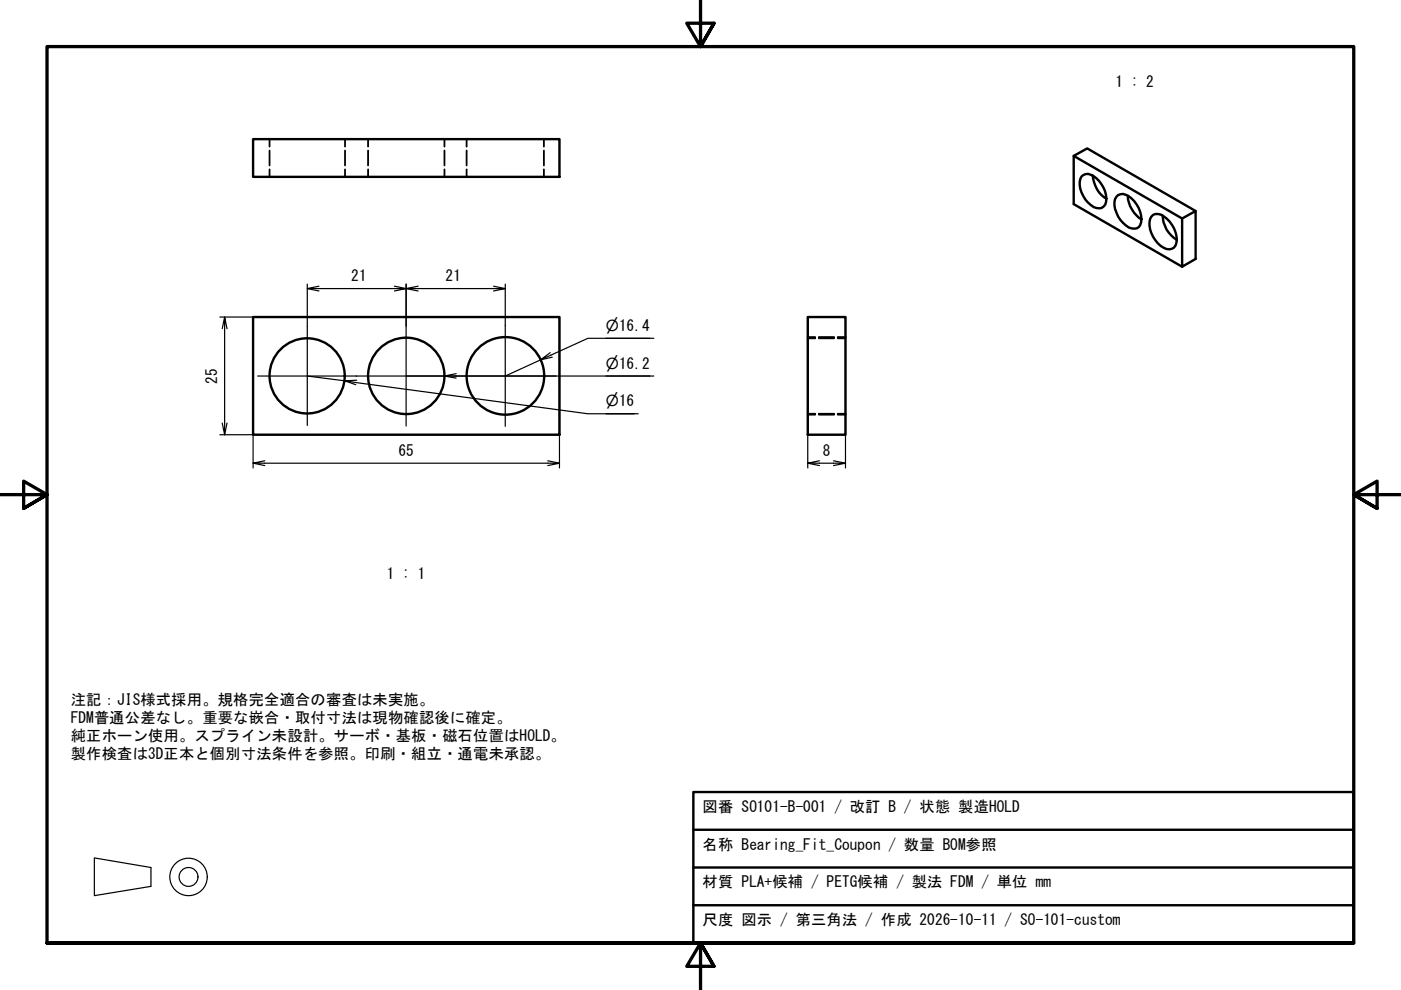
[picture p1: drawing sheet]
<svg xmlns="http://www.w3.org/2000/svg" width="297mm" height="210mm" viewBox="0 0 297 210" stroke-linecap="round" stroke-linejoin="round" font-family="sans-serif">
<!-- layer: Visible (ISO) -->
<g fill="none" stroke="#000" stroke-width=".51">
<path d="M53.7 29.5h64.9v8h-64.9zM227.6 33.1l23 13.2 2.9-1.6v10.2l-2.9 1.7v-10.3M231.7 37.2a6.1 6.1 0 0 0 2.9 4.9 5.9 5.9 0 0 0-3.9-5.2 1.81 1.81 0 0 0-1.8 2.4 5.8 5.8 0 0 0 3.6 4.8 1.67 1.67 0 0 0 2.1-2M236.7 41.7a1.82 1.82 0 0 1 2.6-.1 5.7 5.7 0 0 1 2.4 6.1 1.92 1.92 0 0 1-3 .1 6 6 0 0 1-2.3-5.6zM239.1 41.5a6.3 6.3 0 0 0 2.9 5M244.1 45.9a1.78 1.78 0 0 1 2.7 0 5.7 5.7 0 0 1 2.4 6.1 1.68 1.68 0 0 1-2.4 .5 6 6 0 0 1-3-6zM246.5 45.7a6 6 0 0 0 3 5.1M253.5 44.7l-23-13.2-2.9 1.6v10.2l23 13.3M53.7 67.2h64.9v25h-64.9zM171.3 67.2h8v25h-8z"/>
<circle cx="65.1" cy="79.7" r="8"/>
<circle cx="86.1" cy="79.7" r="8.1"/>
<circle cx="107.2" cy="79.7" r="8.2"/>
</g>
<!-- layer: Hidden (ISO) -->
<g fill="none" stroke="#000" stroke-width=".38">
<path d="M57.1 29.5v1.6M57.1 31.9v3.2M57.1 35.9v1.6M73.2 29.5v1.6M73.2 31.9v3.2M73.2 35.9v1.6M78 29.5v1.6M78 31.9v3.2M78 35.9v1.6M94.2 29.5v1.6M94.2 31.9v3.2M94.2 35.9v1.6"/>
<path d="M98.9 29.5v1.6M98.9 31.9v3.2M98.9 35.9v1.6M115.3 29.5v1.6M115.3 31.9v3.2M115.3 35.9v1.6M171.3 71.5h1.5M171.3 71.6h1.5M171.3 71.7h1.5M173.6 71.5h3.2M173.6 71.6h3.2M173.6 71.7h3.2"/>
<path d="M177.6 71.5h1.7M177.6 71.6h1.7M177.6 71.7h1.7M171.3 87.9h1.5M171.3 87.8h1.5M171.3 87.7h1.5M173.6 87.9h3.2M173.6 87.8h3.2M173.6 87.7h3.2M177.6 87.9h1.7M177.6 87.8h1.7M177.6 87.7h1.7"/>
</g>
<!-- layer: Border (ISO) -->
<path d="M148.5 -.1v10l-2.9-5h5.8l-2.9 5 2.9-5M0 104.9h10l-5-2.9v5.8l5-2.9-5 2.9M297 104.9h-10l5-2.9v5.8l-5-2.9 5 2.9M10 199.9v-190h277v190h-277h277M151.4 204.9l-2.9-5 2.9 5h-5.8l2.9-5v10" fill="none" stroke="#000" stroke-width=".7"/>
<!-- layer: Title (ISO) -->
<path d="M147 167.9h140v32h-140zM147 175.9h140M147 183.9h140M147 191.9h140" fill="none" stroke="#000" stroke-width=".51"/>
<!-- layer: Sketch Geometry (ISO) -->
<g fill="none" stroke="#000" stroke-width=".25">
<path d="M20 181.9l12 2v4l-12 2z"/>
<circle cx="40" cy="185.9" r="4"/>
<circle cx="40" cy="185.9" r="2"/>
</g>
<!-- layer: Dimension (ISO) -->
<g fill="none" stroke="#000" stroke-width=".25">
<path d="M46.6 67.2h7.1v32M47.6 67.2l-.5 2.5M48.1 69.7l-.5-2.5v25l-.5-2.5M65.2 79.7l7.9 1 2.3 .9M65.2 61.2l2.4 .5M65.2 60.2v9M67.6 60.7l-2.4 .5h20.9l-2.5 .5M83.6 60.7l5 1M86.1 79.7h8.1l2.5 .5M86.1 60.2v8.9M88.6 60.7l-2.5 .5h21l-2.5 .5M96.7 79.2l-2.5 .5h44.4"/>
<path d="M104.6 60.7l2.5 .5M107.1 60.2v8.8M117.1 75.7l-2.5 .6-7.5 3.4M118.6 67.2v32M128.5 71.7h9.3M128.5 79.7h9.3M138.6 71.7h-13.9l-10.1 4.6 2-1.5M171.3 67.2v32M179.3 67.2v32M46.6 92.2h7.1M48.1 89.7l-.5 2.5M53.7 98.2l2.4 .5"/>
<path d="M56.1 97.7l-2.4 .5h64.9l-2.5 .5M75.6 80.6l-2.5 .1 51.6 7h10.6M116.1 97.7l2.5 .5M128.5 87.7h6M171.3 98.2l2.4 .5M173.7 97.7l-2.4 .5h8l-2.6 .5M176.7 97.7l2.6 .5"/>
</g>
<!-- layer: Center Mark (ISO) -->
<path d="M54.6 79.7h21M65.2 69.2v21M75.5 79.7h21.2M86.1 69.1v21.2M96.5 79.7h21.4M107.1 69v21.4" fill="none" stroke="#000" stroke-width=".25"/>
<g font-size="3.2">
<text x="236.5" y="18.5">1 : 2</text>
<text x="74.5" y="59.6">21</text>
<text x="94.5" y="59.6">21</text>
<text x="128.5" y="70.1">⌀16.4</text>
<text x="46" y="81.3" transform="rotate(-90 46 81.3)">25</text>
<text x="128.5" y="78.1">⌀16.2</text>
<text x="128.5" y="86.1">⌀16</text>
<text x="84.5" y="96.6">65</text>
<text x="174.4" y="96.6">8</text>
<text x="82" y="122.7">1 : 1</text>
<text x="15" y="149.6">注記：JIS様式採用。規格完全適合の審査は未実施。</text>
<text x="15" y="153.4">FDM普通公差なし。重要な嵌合・取付寸法は現物確認後に確定。</text>
<text x="15" y="157.1">純正ホーン使用。スプライン未設計。サーボ・基板・磁石位置はHOLD。</text>
<text x="15" y="160.9">製作検査は3D正本と個別寸法条件を参照。印刷・組立・通電未承認。</text>
<text x="149" y="172.1">図番 SO101-B-001 / 改訂 B / 状態 製造HOLD</text>
<text x="149" y="180.1">名称 Bearing_Fit_Coupon / 数量 BOM参照</text>
<text x="149" y="188.1">材質 PLA+候補 / PETG候補 / 製法 FDM / 単位 mm</text>
<text x="149" y="196.1">尺度 図示 / 第三角法 / 作成 2026-10-11 / SO-101-custom</text>
</g>
</svg>
